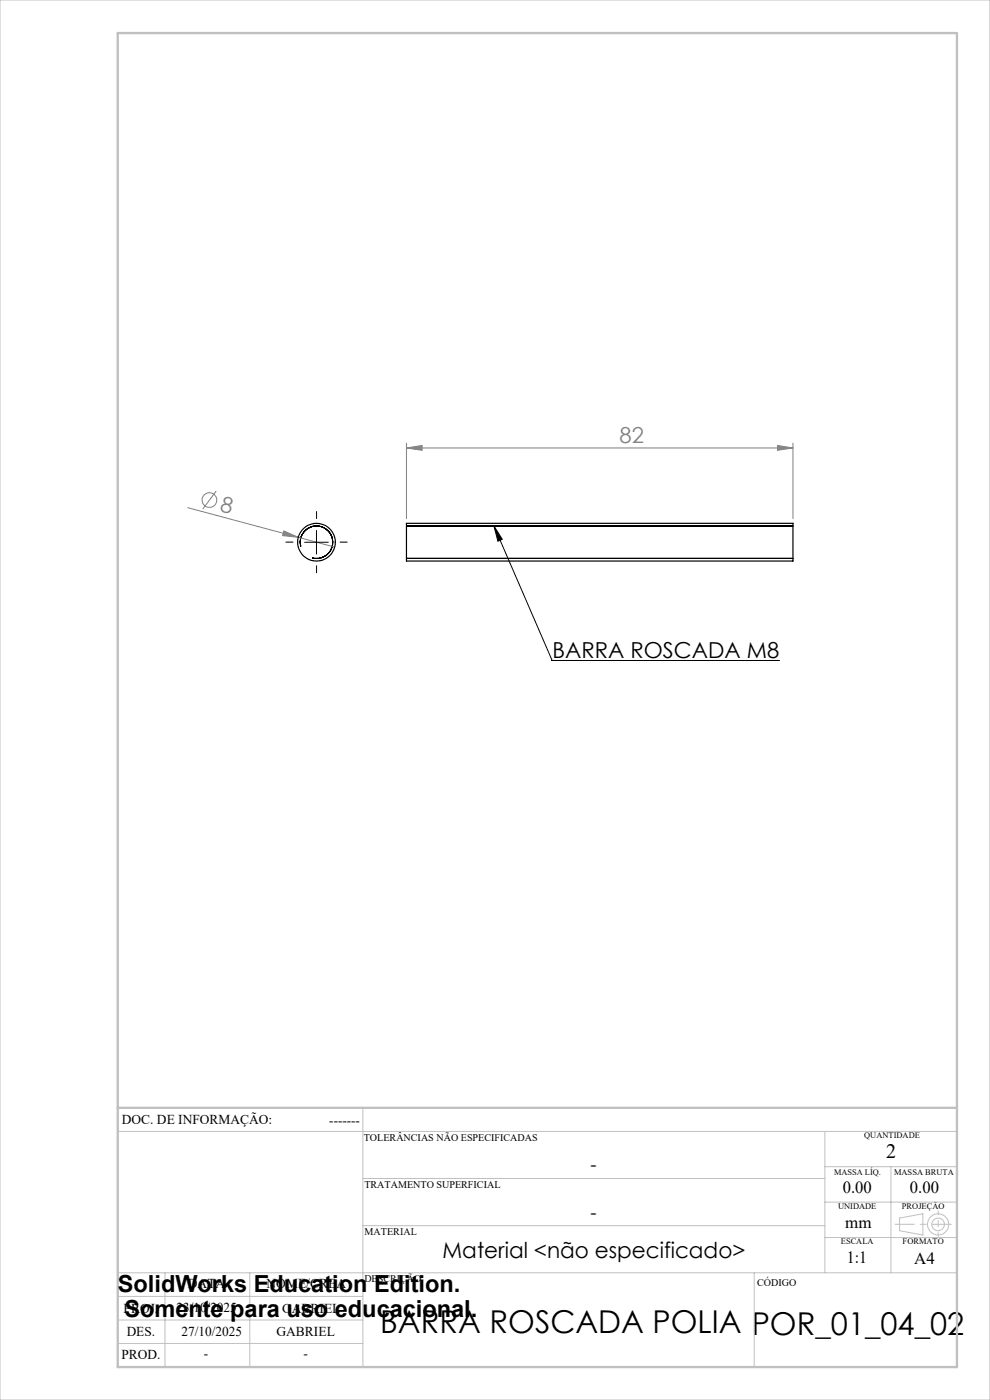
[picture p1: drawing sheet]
<svg xmlns="http://www.w3.org/2000/svg" width="210mm" height="297mm" viewBox="0 0 210 297" stroke-linecap="round" stroke-linejoin="round" font-family="sans-serif">
<g fill="none" stroke="#808080" stroke-width=".21">
<path d="M86.2 95l3.3-.5v1zM86.2 94v16M86.2 95h82M164.9 94.5l3.3 .5-3.3 .5zM168.2 94v16M39.8 107.7l23.5 6.3M45.9 104.2l-2.9 3.8M60.2 112.6l3.1 1.4-3.4-.4zM63.3 114l7.7 2.1"/>
<circle cx="44.4" cy="106.1" r="1.56"/>
</g>
<g fill="none" stroke="#c0c0c0" stroke-width=".21">
<path d="M0 0h210v297h-210zM77 235v55M25 240h178M77 250h98M175 240v30M175 255h28M175 247.5h28M189 247.5v22.5M190.8 258.4l5-.9v4.5l-5-.9zM25 275h52M25 270h178M35 270v20"/>
<path d="M53 270v20M77 260h98M160 270v20M175 262.5h28M25 285h52M25 280h52"/>
<circle cx="199" cy="259.7" r="1.34"/>
<circle cx="199" cy="259.7" r="2.25"/>
</g>
<path d="M63.8 115.9a3.4 3.4 0 0 1 3-4.3 3.4 3.4 0 0 1 3.8 3.7 3.4 3.4 0 0 1-4.3 3.1M64.6 115h5M67.1 112.5v5M86.2 118.5h82M86.2 111.6h82M104.8 111.6l12.3 28.5h48.1M104.8 111.6l1.7 2.8-.9 .4z" fill="none" stroke="#000" stroke-width=".21"/>
<path d="M201.8 259.7h-11.9" fill="none" stroke="#c0c0c0" stroke-width=".21" stroke-dasharray="15.2 1.3 1.3 1.3" stroke-dashoffset="11.2"/>
<path d="M199 256.9v5.4" fill="none" stroke="#c0c0c0" stroke-width=".21" stroke-dasharray="15.2 1.3 1.3 1.3" stroke-dashoffset="14.4"/>
<path d="M25 7h178v283h-178zM25 235h178" fill="none" stroke="#c0c0c0" stroke-width=".5"/>
<path d="M62.1 115h-1.5M67.1 110v-1.5M72.1 115h1.5M67.1 120v1.5" fill="none" stroke="#000" stroke-width=".21" stroke-dasharray="15.2 1.3 1.3 1.3"/>
<g fill="#808080">
<path d="M60.2 112.6l3.1 1.4-3.4-.4z"/>
<path d="M86.2 95l3.3-.5v1zM164.9 94.5l3.3 .5-3.3 .5z"/>
</g>
<path d="M104.8 111.6l1.7 2.8-.9 .4z" fill="#000"/>
<g fill="none" stroke="#000" stroke-width=".25">
<path d="M86.2 111h82v8h-82z"/>
<circle cx="67.1" cy="115" r="4"/>
</g>
<text font-size="6.7" x="80.7" y="282.7">BARRA ROSCADA POLIA POR_01_04_02</text>
<g font-size="5">
<text x="25" y="274">SolidWorks Education Edition.</text>
<text x="26.4" y="279.5">Somente para uso educacional.</text>
</g>
<g font-size="4.7" fill="#808080">
<text x="131.4" y="94">82</text>
<text x="46.5" y="108.4" transform="rotate(15 46.5 108.4)">8</text>
</g>
<g font-size="4.7">
<text x="117.2" y="139.6">BARRA ROSCADA M8</text>
<text x="93.9" y="266.8">Material &lt;não especificado&gt;</text>
</g>
<text font-size="4.3" x="188" y="245.8">2</text>
<g font-size="4">
<text x="125.2" y="248.4">-</text>
<text x="125.2" y="258.6">-</text>
</g>
<g font-size="3.6">
<text x="178.8" y="253.1">0.00</text>
<text x="193" y="253.1">0.00</text>
<text x="179.3" y="260.6">mm</text>
<text x="179.6" y="267.9">1:1</text>
<text x="193.9" y="268.1">A4</text>
</g>
<g font-size="2.9">
<text x="25.9" y="238.4">DOC. DE INFORMAÇÃO:</text>
<text x="69.8" y="238.6">-------</text>
<text x="39.9" y="273.2">DATA</text>
<text x="56.5" y="273.2">NOME/CREA</text>
<text x="26.2" y="278.6">PROJ.</text>
<text x="37.4" y="278.2">23/10/2025</text>
<text x="59.8" y="278.6">GABRIEL</text>
<text x="26.9" y="283.4">DES.</text>
<text x="38.5" y="283.4">27/10/2025</text>
<text x="58.7" y="283.4">GABRIEL</text>
<text x="25.7" y="288.3">PROD.</text>
<text x="43.3" y="288">-</text>
<text x="64.4" y="288">-</text>
</g>
<g font-size="2.2">
<text x="77.2" y="242.1">TOLERÂNCIAS NÃO ESPECIFICADAS</text>
<text x="77.3" y="251.9">TRATAMENTO SUPERFICIAL</text>
<text x="77.3" y="261.9">MATERIAL</text>
<text x="77.3" y="272.1">DESCRIÇÃO</text>
<text x="160.6" y="272.8">CÓDIGO</text>
</g>
<g font-size="1.8">
<text x="183.3" y="241.4">QUANTIDADE</text>
<text x="176.9" y="249.2">MASSA LÍQ.</text>
<text x="189.7" y="249.2">MASSA BRUTA</text>
<text x="177.8" y="256.5">UNIDADE</text>
<text x="191.3" y="256.5">PROJEÇÃO</text>
<text x="178.4" y="264">ESCALA</text>
<text x="191.5" y="264">FORMATO</text>
</g>
</svg>
